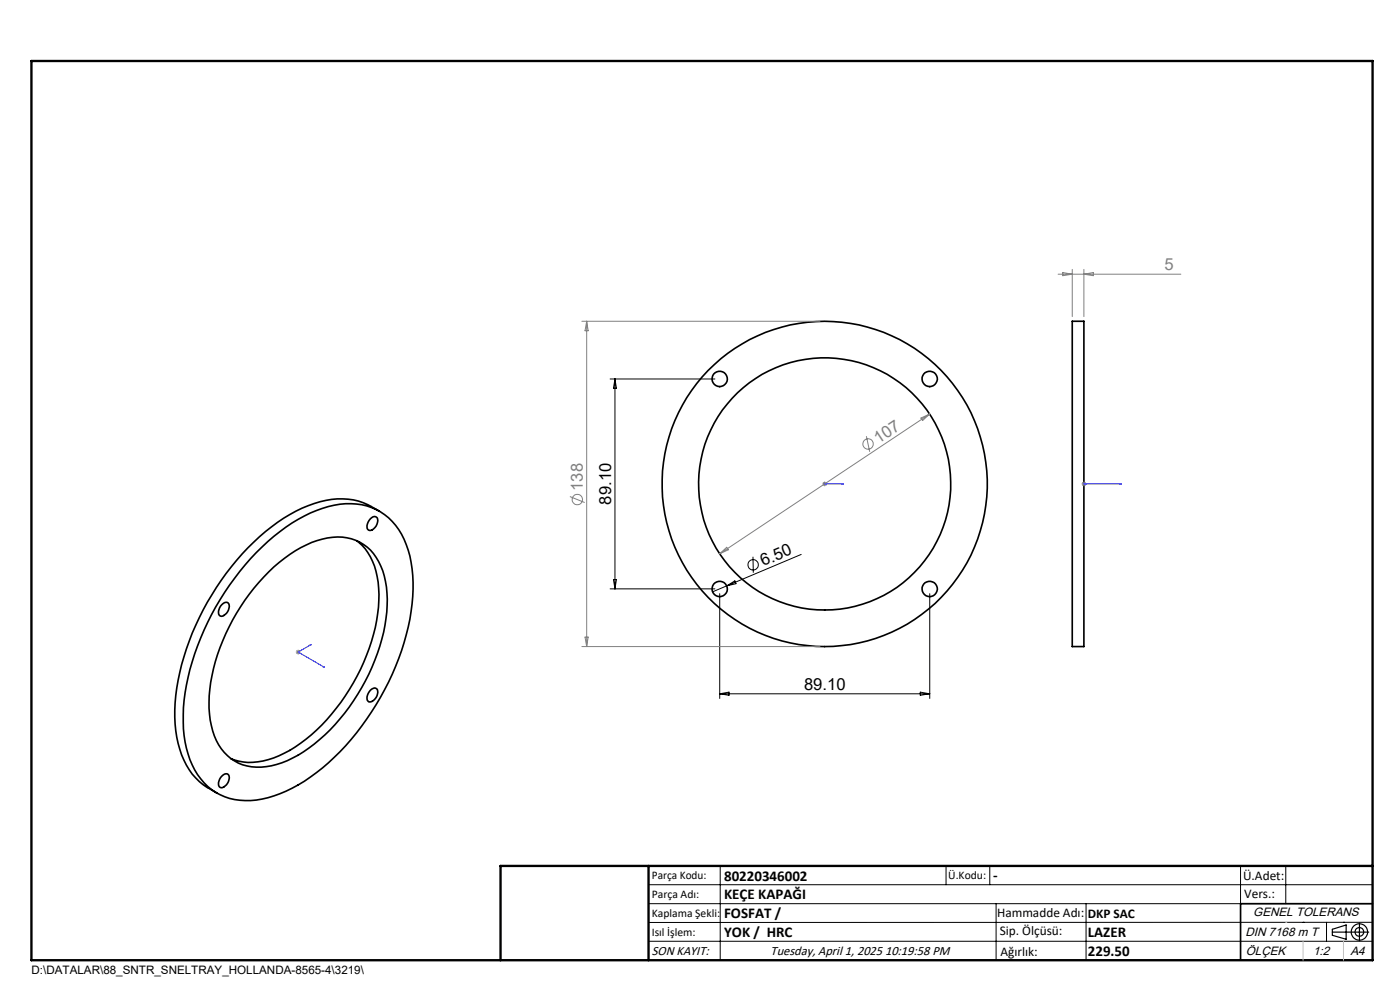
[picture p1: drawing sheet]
<svg xmlns="http://www.w3.org/2000/svg" width="297mm" height="210mm" viewBox="0 0 297 210" stroke-linecap="round" stroke-linejoin="round" font-family="sans-serif">
<g fill="none" stroke="#000" stroke-width=".35">
<path d="M227.5 68.1h2.4v69.1h-2.4zM54.4 117.2a33.5 33.5 0 0 1 16.5-10 12.8 12.8 0 0 1 15.7 9.5 34.3 34.3 0 0 1-.9 19.6 56.8 56.8 0 0 1-18.6 27.6 26.7 26.7 0 0 1-13.9 5.9 12.4 12.4 0 0 1-12.9-8.7 32.2 32.2 0 0 1 0-19.1 57.6 57.6 0 0 1 14.1-24.8zM75.7 114.7a12.6 12.6 0 0 1 4.5 8.8 34.9 34.9 0 0 1-4.5 19.9 38.5 38.5 0 0 1-15.4 16.4 13.6 13.6 0 0 1-11.3 1.1M78.6 110.1a.85 .85 0 0 1 1.1-.5 .85 .85 0 0 1 .4 1.2 1.79 1.79 0 0 1-1.9 1.7 1.68 1.68 0 0 1 .4-2.4zM80.5 108.4a14.8 14.8 0 0 0-13.9-1.6 37.1 37.1 0 0 0-15.2 10.7 55.6 55.6 0 0 0-14.3 31.6 22.2 22.2 0 0 0 3.7 15.1 14.3 14.3 0 0 0 5.2 4M47.1 128.3l.2-.3a.79 .79 0 0 1 1.1-.1 .79 .79 0 0 1 .2 1.1 1.86 1.86 0 0 1-1.9 1.7 1.68 1.68 0 0 1 .4-2.4zM57 121.3a23.5 23.5 0 0 1 13.6-7.3 9.8 9.8 0 0 1 10.6 7.1 27.5 27.5 0 0 1-1.1 17.5 41.6 41.6 0 0 1-16.8 21.6 14.9 14.9 0 0 1-11.8 2 10.5 10.5 0 0 1-6.7-8.3 30.5 30.5 0 0 1 2.5-18 44.8 44.8 0 0 1 9.7-14.6zM78.6 146.4l.2-.2a.8 .8 0 0 1 1.1-.1 .8 .8 0 0 1 .2 1.1 1.86 1.86 0 0 1-1.9 1.7 1.72 1.72 0 0 1 .4-2.5zM47.1 164.6l.2-.2a.79 .79 0 0 1 1.1-.1 .79 .79 0 0 1 .2 1.1 1.86 1.86 0 0 1-1.9 1.6 1.68 1.68 0 0 1 .4-2.4zM291.2 191.7h-28v12"/>
<circle cx="152.7" cy="80.4" r="1.63"/>
<circle cx="197.2" cy="80.4" r="1.63"/>
<circle cx="174.9" cy="102.6" r="26.7"/>
<circle cx="175" cy="102.6" r="34.5"/>
<circle cx="152.7" cy="124.9" r="1.63"/>
<circle cx="197.2" cy="124.9" r="1.63"/>
</g>
<g fill="none" stroke="#808080" stroke-width=".21">
<path d="M224.5 58.2h26M225.5 57.8l2 .4-2 .3zM227.5 57.1v10.1M229.9 57.1v10.1M229.9 58.2l2.1-.4v.7zM123.4 68.1h50.6M124.5 68.1v69.1M124.5 68.1l.3 2.1h-.7zM183.8 92.5l.7 3.3M195.4 88.7l1.8-.9-1.5 1.4zM197.2 87.8l-44.5 29.7M120.9 105.3l3.1 1.3"/>
<path d="M152.7 117.5l1.5-1.4 .3 .5zM174.4 102.6h1M174.6 102.3l.7 .7M174.9 102.2v.9M175.3 102.3l-.7 .7M229.4 102.6h1.1M229.6 102.3l.7 .7M229.9 102.2v.9M230.3 102.3l-.7 .7M62.8 138.3h.9M62.9 138l.7 .7M63.3 137.8v1"/>
<path d="M63.6 138l-.7 .7M123.4 137.2h50.6M124.1 135.1h.7l-.3 2.1z"/>
<circle cx="184.2" cy="94.2" r="1.1"/>
<circle cx="122.5" cy="106" r="1.09"/>
</g>
<g fill="none" stroke="#000" stroke-width=".21">
<path d="M129.4 80.4h22.3M130.5 80.4v44.5M130.5 80.4l.3 2h-.7zM159.7 118.1l.1 3.4M170 117.6l-15.8 6.7M129.4 124.9h22.3M130.1 122.9h.7l-.3 2zM152.7 125.9v22.3M154.2 124.3l-3 1.2M154.2 124.3l1.7-1.1 .2 .6zM197.2 125.9v22.3M152.7 147.2h44.5"/>
<path d="M152.7 147.2l2-.4v.7zM195.2 146.8l2 .4-2 .3zM137.6 187.7h153.6M137.6 191.7h153.6M137.6 199.7h153.6M152.8 183.7v20M200.7 183.7v4M210 183.7v4M211.3 191.7v12M230.4 191.7v12M263.2 183.7v20M272.8 183.7v8"/>
<path d="M276.4 195.6h.1M281.4 195.6v4.1M285 195.6h.1M291.2 195.6l-153.6 .1"/>
<circle cx="159.8" cy="119.8" r="1.11"/>
</g>
<g fill="none" stroke="#000" stroke-width=".25">
<path d="M282.6 197.7h7.8M282.6 197.1l3-.9v3l-3-.8zM288.4 195.8v3.8M106.2 203.7h185"/>
<circle cx="288.4" cy="197.7" r="1.74"/>
<circle cx="288.4" cy="197.7" r=".93"/>
</g>
<path d="M174.8 102.6h.2zM174.9 102.6h.1M174.9 102.6h4M178.9 102.6h-.4h.4M229.9 102.6h.1zM229.9 102.6h.1M229.9 102.6h8M237.9 102.6h-.3h.3M65.7 136.8l.4-.1-.2 .2zM66.1 136.7l-2.8 1.6 5.6 3.3M68.5 141.5l.2-.1 .2 .2z" fill="none" stroke="#00f" stroke-width=".21"/>
<path d="M6.7 12.9h284.5v190.8h-284.5zM137.6 183.7v20M291.2 183.7h-185v20" fill="none" stroke="#000" stroke-width=".5"/>
<path d="M276.4 199.7v4M285 199.7v4" fill="none" stroke="#c0c0c0" stroke-width=".21"/>
<path d="M272.8 195.6h.1" fill="none" stroke="#c0c0c0" stroke-width=".25"/>
<g fill="#00f">
<path d="M178.5 102.6h.4zM174.8 102.6h.2z"/>
<path d="M65.7 136.8l.2 .1 .2-.2zM68.5 141.5l.4 .1-.2-.2z"/>
<path d="M229.9 102.6h.1zM237.6 102.6h.3z"/>
</g>
<g font-size="3.5" fill="#808080">
<text x="247" y="57.3">5</text>
<text x="186.3" y="94.1" transform="rotate(-34 186.3 94.1)">107</text>
<text x="123.7" y="104.1" transform="rotate(-90 123.7 104.1)">138</text>
</g>
<g font-size="3.5">
<text x="129.7" y="107" transform="rotate(-90 129.7 107)">89.10</text>
<text x="161.9" y="120.2" transform="rotate(-23 161.9 120.2)">6.50</text>
<text x="170.6" y="146.3">89.10</text>
</g>
<g font-size="3.2">
<text x="153.6" y="190.8">KEÇE KAPAĞI</text>
<text x="153.6" y="186.8">80220346002</text>
<text x="210.7" y="186.6">-</text>
<text x="153.6" y="194.8">FOSFAT /</text>
<text x="153.6" y="198.8">YOK / HRC</text>
<text x="230.8" y="198.7">LAZER</text>
<text x="230.8" y="202.8">229.50</text>
</g>
<g font-size="2.8">
<text x="263.7" y="186.7">Ü.Adet:</text>
<text x="263.9" y="190.5">Vers.:</text>
<text x="211.5" y="194.5">Hammadde Adı:</text>
<text x="230.8" y="194.7">DKP SAC</text>
<text x="138.3" y="202.6">SON KAYIT:</text>
<text x="163.5" y="202.6">Tuesday, April 1, 2025 10:19:58 PM</text>
<text x="212.1" y="198.4">Sip. Ölçüsü:</text>
<text x="212.2" y="202.7">Ağırlık:</text>
</g>
<g font-size="2.6">
<text x="265.9" y="194.4">GENEL TOLERANS</text>
<text x="264.2" y="198.5">DIN 7168 m T</text>
<text x="264.3" y="202.6">ÖLÇEK</text>
<text x="278.5" y="202.6">1:2</text>
<text x="286.5" y="202.6">A4</text>
</g>
<g font-size="2.5">
<text x="138.3" y="186.4">Parça Kodu:</text>
<text x="138.3" y="190.5">Parça Adı:</text>
<text x="201.2" y="186.5">Ü.Kodu:</text>
<text x="138.3" y="194.5">Kaplama Şekli:</text>
<text x="138.3" y="198.6">Isıl İşlem:</text>
<text x="6.7" y="206.7">D:\DATALAR\88_SNTR_SNELTRAY_HOLLANDA-8565-4\3219\</text>
</g>
</svg>
